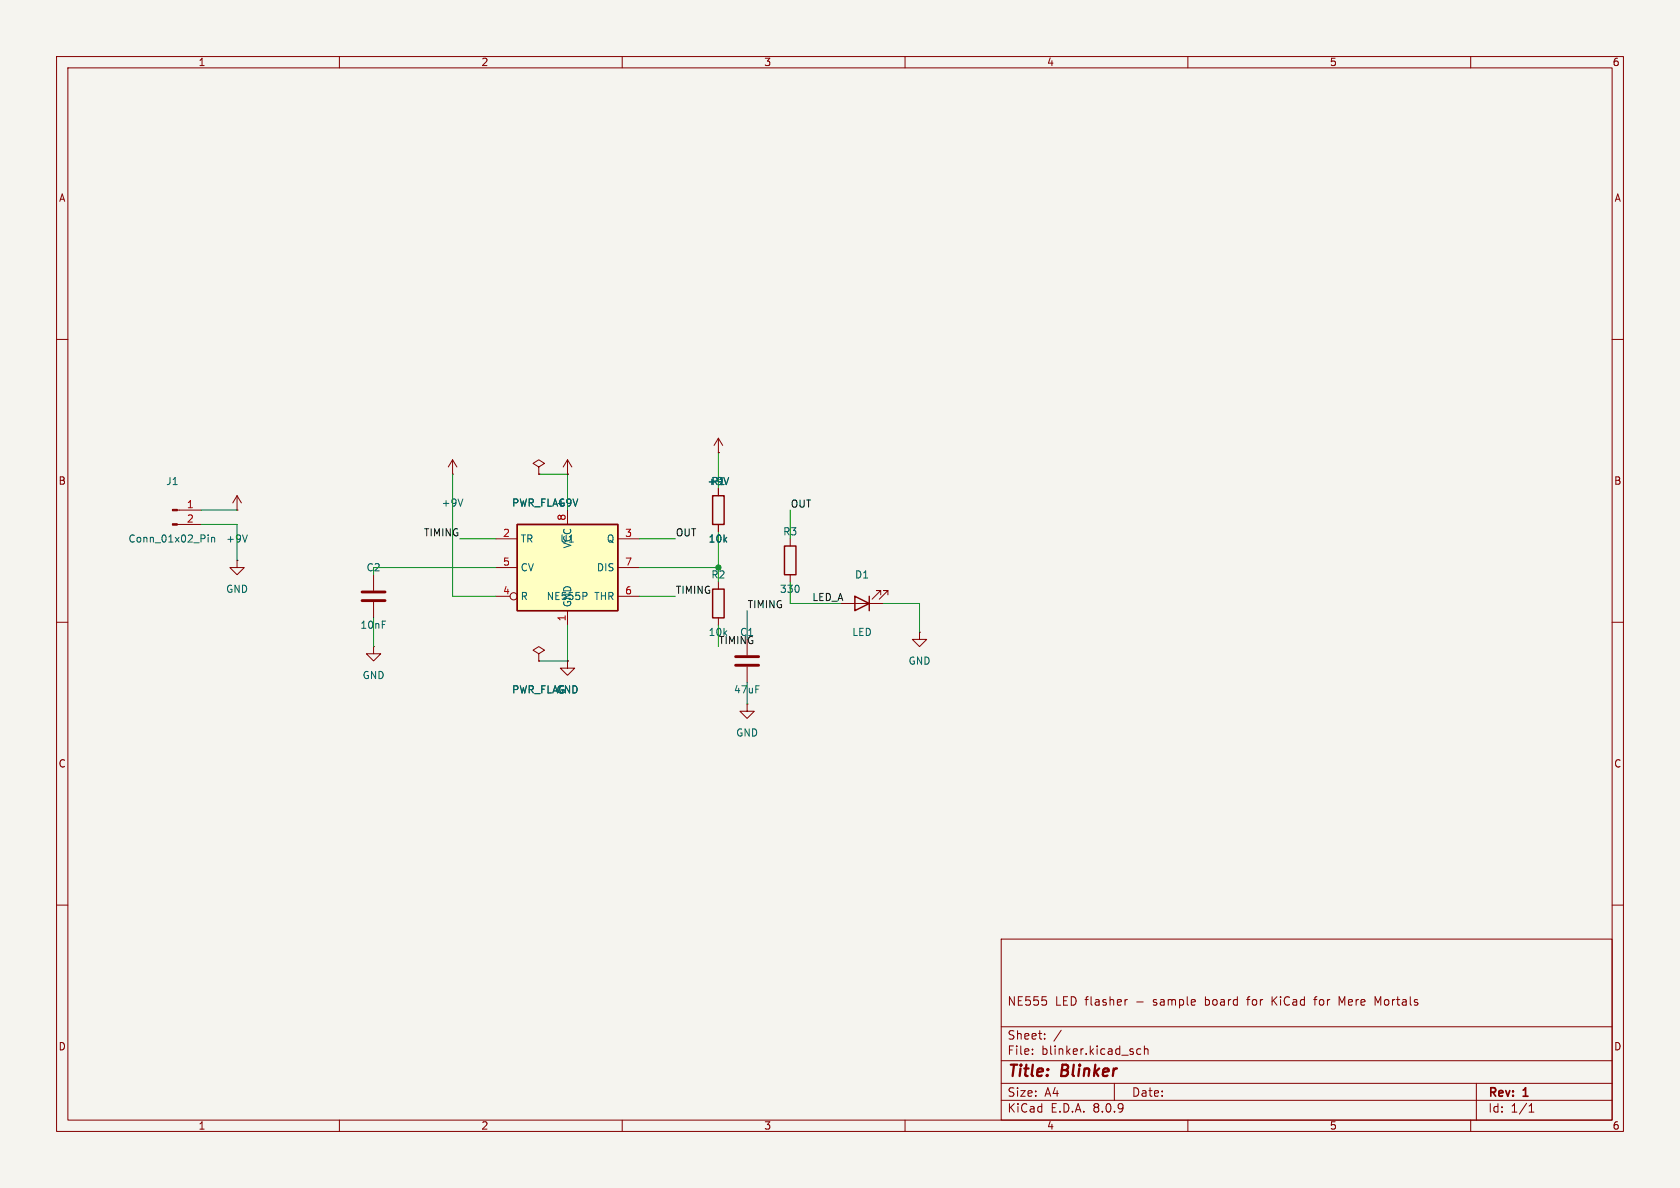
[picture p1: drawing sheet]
(kicad_sch
 (version 20231120)
 (generator "eeschema")
 (generator_version "8.0")
 (paper "A4")
 (title_block
  (title "Blinker")
  (rev "1")
  (comment 1 "NE555 LED flasher - sample board for KiCad for Mere Mortals"))
 (lib_symbols
  (symbol "Timer:NE555P" (exclude_from_sim no) (in_bom yes) (on_board yes)
    (property "Reference" "U" (at -10.16 8.89 0) (effects (font (size 1.27 1.27)) (justify left)))
    (property "Value" "NE555P" (at 2.54 8.89 0) (effects (font (size 1.27 1.27)) (justify left)))
    (property "Footprint" "Package_DIP:DIP-8_W7.62mm" (at 16.51 -10.16 0) (effects (font (size 1.27 1.27)) (hide yes)))
    (property "Datasheet" "http://www.ti.com/lit/ds/symlink/ne555.pdf" (at 21.59 -10.16 0) (effects (font (size 1.27 1.27)) (hide yes)))
    (property "Description" "Precision Timers, 555 compatible,  PDIP-8" (at 0 0 0) (effects (font (size 1.27 1.27)) (hide yes)))
    (symbol "NE555P_0_0"
    (pin power_in line (at 0 -10.16 90) (length 2.54) (name "GND" (effects (font (size 1.27 1.27)))) (number "1" (effects (font (size 1.27 1.27)))))
    (pin power_in line (at 0 10.16 270) (length 2.54) (name "VCC" (effects (font (size 1.27 1.27)))) (number "8" (effects (font (size 1.27 1.27))))))
    (symbol "NE555P_0_1"
    (rectangle (start -8.89 -7.62) (end 8.89 7.62) (stroke (width 0.254) (type default)) (fill (type background)))
    (rectangle (start -8.89 -7.62) (end 8.89 7.62) (stroke (width 0.254) (type default)) (fill (type background))))
    (symbol "NE555P_1_1"
    (pin input line (at -12.7 5.08 0) (length 3.81) (name "TR" (effects (font (size 1.27 1.27)))) (number "2" (effects (font (size 1.27 1.27)))))
    (pin output line (at 12.7 5.08 180) (length 3.81) (name "Q" (effects (font (size 1.27 1.27)))) (number "3" (effects (font (size 1.27 1.27)))))
    (pin input inverted (at -12.7 -5.08 0) (length 3.81) (name "R" (effects (font (size 1.27 1.27)))) (number "4" (effects (font (size 1.27 1.27)))))
    (pin input line (at -12.7 0 0) (length 3.81) (name "CV" (effects (font (size 1.27 1.27)))) (number "5" (effects (font (size 1.27 1.27)))))
    (pin input line (at 12.7 -5.08 180) (length 3.81) (name "THR" (effects (font (size 1.27 1.27)))) (number "6" (effects (font (size 1.27 1.27)))))
    (pin input line (at 12.7 0 180) (length 3.81) (name "DIS" (effects (font (size 1.27 1.27)))) (number "7" (effects (font (size 1.27 1.27)))))))
  (symbol "Device:R"
    (pin_numbers hide)
    (pin_names
    (offset 0)) (exclude_from_sim no) (in_bom yes) (on_board yes)
    (property "Reference" "R" (at 2.032 0 90) (effects (font (size 1.27 1.27))))
    (property "Value" "R" (at 0 0 90) (effects (font (size 1.27 1.27))))
    (property "Footprint" "" (at -1.778 0 90) (effects (font (size 1.27 1.27)) (hide yes)))
    (property "Datasheet" "~" (at 0 0 0) (effects (font (size 1.27 1.27)) (hide yes)))
    (property "Description" "Resistor" (at 0 0 0) (effects (font (size 1.27 1.27)) (hide yes)))
    (symbol "R_0_1"
    (rectangle (start -1.016 -2.54) (end 1.016 2.54) (stroke (width 0.254) (type default)) (fill (type none))))
    (symbol "R_1_1"
    (pin passive line (at 0 3.81 270) (length 1.27) (name "~" (effects (font (size 1.27 1.27)))) (number "1" (effects (font (size 1.27 1.27)))))
    (pin passive line (at 0 -3.81 90) (length 1.27) (name "~" (effects (font (size 1.27 1.27)))) (number "2" (effects (font (size 1.27 1.27)))))))
  (symbol "Device:C"
    (pin_numbers hide)
    (pin_names
    (offset 0.254)) (exclude_from_sim no) (in_bom yes) (on_board yes)
    (property "Reference" "C" (at 0.635 2.54 0) (effects (font (size 1.27 1.27)) (justify left)))
    (property "Value" "C" (at 0.635 -2.54 0) (effects (font (size 1.27 1.27)) (justify left)))
    (property "Footprint" "" (at 0.9652 -3.81 0) (effects (font (size 1.27 1.27)) (hide yes)))
    (property "Datasheet" "~" (at 0 0 0) (effects (font (size 1.27 1.27)) (hide yes)))
    (property "Description" "Unpolarized capacitor" (at 0 0 0) (effects (font (size 1.27 1.27)) (hide yes)))
    (symbol "C_0_1"
    (polyline (pts (xy -2.032 -0.762) (xy 2.032 -0.762)) (stroke (width 0.508) (type default)) (fill (type none)))
    (polyline (pts (xy -2.032 0.762) (xy 2.032 0.762)) (stroke (width 0.508) (type default)) (fill (type none))))
    (symbol "C_1_1"
    (pin passive line (at 0 3.81 270) (length 2.794) (name "~" (effects (font (size 1.27 1.27)))) (number "1" (effects (font (size 1.27 1.27)))))
    (pin passive line (at 0 -3.81 90) (length 2.794) (name "~" (effects (font (size 1.27 1.27)))) (number "2" (effects (font (size 1.27 1.27)))))))
  (symbol "Device:LED"
    (pin_numbers hide)
    (pin_names
    (offset 1.016) hide) (exclude_from_sim no) (in_bom yes) (on_board yes)
    (property "Reference" "D" (at 0 2.54 0) (effects (font (size 1.27 1.27))))
    (property "Value" "LED" (at 0 -2.54 0) (effects (font (size 1.27 1.27))))
    (property "Footprint" "" (at 0 0 0) (effects (font (size 1.27 1.27)) (hide yes)))
    (property "Datasheet" "~" (at 0 0 0) (effects (font (size 1.27 1.27)) (hide yes)))
    (property "Description" "Light emitting diode" (at 0 0 0) (effects (font (size 1.27 1.27)) (hide yes)))
    (symbol "LED_0_1"
    (polyline (pts (xy -1.27 -1.27) (xy -1.27 1.27)) (stroke (width 0.254) (type default)) (fill (type none)))
    (polyline (pts (xy -1.27 0) (xy 1.27 0)) (stroke (width 0) (type default)) (fill (type none)))
    (polyline (pts (xy 1.27 -1.27) (xy 1.27 1.27) (xy -1.27 0) (xy 1.27 -1.27)) (stroke (width 0.254) (type default)) (fill (type none)))
    (polyline (pts (xy -3.048 -0.762) (xy -4.572 -2.286) (xy -3.81 -2.286) (xy -4.572 -2.286) (xy -4.572 -1.524)) (stroke (width 0) (type default)) (fill (type none)))
    (polyline (pts (xy -1.778 -0.762) (xy -3.302 -2.286) (xy -2.54 -2.286) (xy -3.302 -2.286) (xy -3.302 -1.524)) (stroke (width 0) (type default)) (fill (type none))))
    (symbol "LED_1_1"
    (pin passive line (at -3.81 0 0) (length 2.54) (name "K" (effects (font (size 1.27 1.27)))) (number "1" (effects (font (size 1.27 1.27)))))
    (pin passive line (at 3.81 0 180) (length 2.54) (name "A" (effects (font (size 1.27 1.27)))) (number "2" (effects (font (size 1.27 1.27)))))))
  (symbol "Connector:Conn_01x02_Pin"
    (pin_names
    (offset 1.016) hide) (exclude_from_sim no) (in_bom yes) (on_board yes)
    (property "Reference" "J" (at 0 2.54 0) (effects (font (size 1.27 1.27))))
    (property "Value" "Conn_01x02_Pin" (at 0 -5.08 0) (effects (font (size 1.27 1.27))))
    (property "Footprint" "" (at 0 0 0) (effects (font (size 1.27 1.27)) (hide yes)))
    (property "Datasheet" "~" (at 0 0 0) (effects (font (size 1.27 1.27)) (hide yes)))
    (property "Description" "Generic connector, single row, 01x02, script generated" (at 0 0 0) (effects (font (size 1.27 1.27)) (hide yes)))
    (property "ki_locked" "" (at 0 0 0) (effects (font (size 1.27 1.27))))
    (symbol "Conn_01x02_Pin_1_1"
    (polyline (pts (xy 1.27 -2.54) (xy 0.8636 -2.54)) (stroke (width 0.1524) (type default)) (fill (type none)))
    (polyline (pts (xy 1.27 0) (xy 0.8636 0)) (stroke (width 0.1524) (type default)) (fill (type none)))
    (rectangle (start 0.8636 -2.413) (end 0 -2.667) (stroke (width 0.1524) (type default)) (fill (type outline)))
    (rectangle (start 0.8636 0.127) (end 0 -0.127) (stroke (width 0.1524) (type default)) (fill (type outline)))
    (pin passive line (at 5.08 0 180) (length 3.81) (name "Pin_1" (effects (font (size 1.27 1.27)))) (number "1" (effects (font (size 1.27 1.27)))))
    (pin passive line (at 5.08 -2.54 180) (length 3.81) (name "Pin_2" (effects (font (size 1.27 1.27)))) (number "2" (effects (font (size 1.27 1.27)))))))
  (symbol "power:+9V"
    (power)
    (pin_numbers hide)
    (pin_names
    (offset 0) hide) (exclude_from_sim no) (in_bom yes) (on_board yes)
    (property "Reference" "#PWR" (at 0 -3.81 0) (effects (font (size 1.27 1.27)) (hide yes)))
    (property "Value" "+9V" (at 0 3.556 0) (effects (font (size 1.27 1.27))))
    (property "Footprint" "" (at 0 0 0) (effects (font (size 1.27 1.27)) (hide yes)))
    (property "Datasheet" "" (at 0 0 0) (effects (font (size 1.27 1.27)) (hide yes)))
    (property "Description" "Power symbol creates a global label with name \"+9V\"" (at 0 0 0) (effects (font (size 1.27 1.27)) (hide yes)))
    (symbol "+9V_0_1"
    (polyline (pts (xy -0.762 1.27) (xy 0 2.54)) (stroke (width 0) (type default)) (fill (type none)))
    (polyline (pts (xy 0 0) (xy 0 2.54)) (stroke (width 0) (type default)) (fill (type none)))
    (polyline (pts (xy 0 2.54) (xy 0.762 1.27)) (stroke (width 0) (type default)) (fill (type none))))
    (symbol "+9V_1_1"
    (pin power_in line (at 0 0 90) (length 0) (name "~" (effects (font (size 1.27 1.27)))) (number "1" (effects (font (size 1.27 1.27)))))))
  (symbol "power:GND"
    (power)
    (pin_numbers hide)
    (pin_names
    (offset 0) hide) (exclude_from_sim no) (in_bom yes) (on_board yes)
    (property "Reference" "#PWR" (at 0 -6.35 0) (effects (font (size 1.27 1.27)) (hide yes)))
    (property "Value" "GND" (at 0 -3.81 0) (effects (font (size 1.27 1.27))))
    (property "Footprint" "" (at 0 0 0) (effects (font (size 1.27 1.27)) (hide yes)))
    (property "Datasheet" "" (at 0 0 0) (effects (font (size 1.27 1.27)) (hide yes)))
    (property "Description" "Power symbol creates a global label with name \"GND\" , ground" (at 0 0 0) (effects (font (size 1.27 1.27)) (hide yes)))
    (symbol "GND_0_1"
    (polyline (pts (xy 0 0) (xy 0 -1.27) (xy 1.27 -1.27) (xy 0 -2.54) (xy -1.27 -1.27) (xy 0 -1.27)) (stroke (width 0) (type default)) (fill (type none))))
    (symbol "GND_1_1"
    (pin power_in line (at 0 0 270) (length 0) (name "~" (effects (font (size 1.27 1.27)))) (number "1" (effects (font (size 1.27 1.27)))))))
  (symbol "power:PWR_FLAG"
    (power)
    (pin_numbers hide)
    (pin_names
    (offset 0) hide) (exclude_from_sim no) (in_bom yes) (on_board yes)
    (property "Reference" "#FLG" (at 0 1.905 0) (effects (font (size 1.27 1.27)) (hide yes)))
    (property "Value" "PWR_FLAG" (at 0 3.81 0) (effects (font (size 1.27 1.27))))
    (property "Footprint" "" (at 0 0 0) (effects (font (size 1.27 1.27)) (hide yes)))
    (property "Datasheet" "~" (at 0 0 0) (effects (font (size 1.27 1.27)) (hide yes)))
    (property "Description" "Special symbol for telling ERC where power comes from" (at 0 0 0) (effects (font (size 1.27 1.27)) (hide yes)))
    (symbol "PWR_FLAG_0_0"
    (pin power_out line (at 0 0 90) (length 0) (name "~" (effects (font (size 1.27 1.27)))) (number "1" (effects (font (size 1.27 1.27))))))
    (symbol "PWR_FLAG_0_1"
    (polyline (pts (xy 0 0) (xy 0 1.27) (xy -1.016 1.905) (xy 0 2.54) (xy 1.016 1.905) (xy 0 1.27)) (stroke (width 0) (type default)) (fill (type none))))))
 (symbol (lib_id "Connector:Conn_01x02_Pin") (at 30.48 90.17 0) (unit 1) (exclude_from_sim no) (in_bom yes) (on_board yes) (dnp no)
  (property "Reference" "J1" (at 30.48 85.09 0) (effects (font (size 1.27 1.27))))
  (property "Value" "Conn_01x02_Pin" (at 30.48 95.25 0) (effects (font (size 1.27 1.27))))
  (property "Footprint" "TerminalBlock:TerminalBlock_bornier-2_P5.08mm" (at 30.48 90.17 0) (effects (font (size 1.27 1.27)) (hide yes)))
  (property "Datasheet" "" (at 0 0 0) (effects (font (size 1.27 1.27)) (hide yes))) (pin "1") (pin "2"))
 (symbol (lib_id "Timer:NE555P") (at 100.33 100.33 0) (unit 1) (exclude_from_sim no) (in_bom yes) (on_board yes) (dnp no)
  (property "Reference" "U1" (at 100.33 95.25 0) (effects (font (size 1.27 1.27))))
  (property "Value" "NE555P" (at 100.33 105.41 0) (effects (font (size 1.27 1.27))))
  (property "Footprint" "Package_DIP:DIP-8_W7.62mm" (at 100.33 100.33 0) (effects (font (size 1.27 1.27)) (hide yes)))
  (property "Datasheet" "" (at 0 0 0) (effects (font (size 1.27 1.27)) (hide yes))) (pin "1") (pin "2") (pin "3") (pin "4") (pin "5") (pin "6") (pin "7") (pin "8"))
 (symbol (lib_id "Device:R") (at 127 90.17 0) (unit 1) (exclude_from_sim no) (in_bom yes) (on_board yes) (dnp no)
  (property "Reference" "R1" (at 127 85.09 0) (effects (font (size 1.27 1.27))))
  (property "Value" "10k" (at 127 95.25 0) (effects (font (size 1.27 1.27))))
  (property "Footprint" "Resistor_THT:R_Axial_DIN0207_L6.3mm_D2.5mm_P10.16mm_Horizontal" (at 127 90.17 0) (effects (font (size 1.27 1.27)) (hide yes)))
  (property "Datasheet" "" (at 0 0 0) (effects (font (size 1.27 1.27)) (hide yes))) (pin "1") (pin "2"))
 (symbol (lib_id "Device:R") (at 127 106.68 0) (unit 1) (exclude_from_sim no) (in_bom yes) (on_board yes) (dnp no)
  (property "Reference" "R2" (at 127 101.6 0) (effects (font (size 1.27 1.27))))
  (property "Value" "10k" (at 127 111.76 0) (effects (font (size 1.27 1.27))))
  (property "Footprint" "Resistor_THT:R_Axial_DIN0207_L6.3mm_D2.5mm_P10.16mm_Horizontal" (at 127 106.68 0) (effects (font (size 1.27 1.27)) (hide yes)))
  (property "Datasheet" "" (at 0 0 0) (effects (font (size 1.27 1.27)) (hide yes))) (pin "1") (pin "2"))
 (symbol (lib_id "Device:R") (at 139.7 99.06 0) (unit 1) (exclude_from_sim no) (in_bom yes) (on_board yes) (dnp no)
  (property "Reference" "R3" (at 139.7 93.98 0) (effects (font (size 1.27 1.27))))
  (property "Value" "330" (at 139.7 104.14 0) (effects (font (size 1.27 1.27))))
  (property "Footprint" "Resistor_THT:R_Axial_DIN0207_L6.3mm_D2.5mm_P10.16mm_Horizontal" (at 139.7 99.06 0) (effects (font (size 1.27 1.27)) (hide yes)))
  (property "Datasheet" "" (at 0 0 0) (effects (font (size 1.27 1.27)) (hide yes))) (pin "1") (pin "2"))
 (symbol (lib_id "Device:C") (at 132.08 116.84 0) (unit 1) (exclude_from_sim no) (in_bom yes) (on_board yes) (dnp no)
  (property "Reference" "C1" (at 132.08 111.76 0) (effects (font (size 1.27 1.27))))
  (property "Value" "47uF" (at 132.08 121.92 0) (effects (font (size 1.27 1.27))))
  (property "Footprint" "Capacitor_THT:CP_Radial_D5.0mm_P2.00mm" (at 132.08 116.84 0) (effects (font (size 1.27 1.27)) (hide yes)))
  (property "Datasheet" "" (at 0 0 0) (effects (font (size 1.27 1.27)) (hide yes))) (pin "1") (pin "2"))
 (symbol (lib_id "Device:C") (at 66.04 105.41 0) (unit 1) (exclude_from_sim no) (in_bom yes) (on_board yes) (dnp no)
  (property "Reference" "C2" (at 66.04 100.33 0) (effects (font (size 1.27 1.27))))
  (property "Value" "10nF" (at 66.04 110.49 0) (effects (font (size 1.27 1.27))))
  (property "Footprint" "Capacitor_THT:C_Disc_D4.7mm_W2.5mm_P5.00mm" (at 66.04 105.41 0) (effects (font (size 1.27 1.27)) (hide yes)))
  (property "Datasheet" "" (at 0 0 0) (effects (font (size 1.27 1.27)) (hide yes))) (pin "1") (pin "2"))
 (symbol (lib_id "Device:LED") (at 152.4 106.68 180) (unit 1) (exclude_from_sim no) (in_bom yes) (on_board yes) (dnp no)
  (property "Reference" "D1" (at 152.4 101.6 0) (effects (font (size 1.27 1.27))))
  (property "Value" "LED" (at 152.4 111.76 0) (effects (font (size 1.27 1.27))))
  (property "Footprint" "LED_THT:LED_D5.0mm" (at 152.4 106.68 0) (effects (font (size 1.27 1.27)) (hide yes)))
  (property "Datasheet" "" (at 0 0 0) (effects (font (size 1.27 1.27)) (hide yes))) (pin "1") (pin "2"))
 (symbol (lib_id "power:+9V") (at 41.91 90.17 0) (unit 1) (exclude_from_sim no) (in_bom yes) (on_board yes) (dnp no)
  (property "Reference" "#PWR01" (at 41.91 85.09 0) (effects (font (size 1.27 1.27)) (hide yes)))
  (property "Value" "+9V" (at 41.91 95.25 0) (effects (font (size 1.27 1.27))))
  (property "Datasheet" "" (at 0 0 0) (effects (font (size 1.27 1.27)) (hide yes))) (pin "1"))
 (symbol (lib_id "power:+9V") (at 100.33 83.82 0) (unit 1) (exclude_from_sim no) (in_bom yes) (on_board yes) (dnp no)
  (property "Reference" "#PWR02" (at 100.33 78.74 0) (effects (font (size 1.27 1.27)) (hide yes)))
  (property "Value" "+9V" (at 100.33 88.9 0) (effects (font (size 1.27 1.27))))
  (property "Datasheet" "" (at 0 0 0) (effects (font (size 1.27 1.27)) (hide yes))) (pin "1"))
 (symbol (lib_id "power:+9V") (at 127 80.01 0) (unit 1) (exclude_from_sim no) (in_bom yes) (on_board yes) (dnp no)
  (property "Reference" "#PWR03" (at 127 74.93 0) (effects (font (size 1.27 1.27)) (hide yes)))
  (property "Value" "+9V" (at 127 85.09 0) (effects (font (size 1.27 1.27))))
  (property "Datasheet" "" (at 0 0 0) (effects (font (size 1.27 1.27)) (hide yes))) (pin "1"))
 (symbol (lib_id "power:+9V") (at 80.01 83.82 0) (unit 1) (exclude_from_sim no) (in_bom yes) (on_board yes) (dnp no)
  (property "Reference" "#PWR04" (at 80.01 78.74 0) (effects (font (size 1.27 1.27)) (hide yes)))
  (property "Value" "+9V" (at 80.01 88.9 0) (effects (font (size 1.27 1.27))))
  (property "Datasheet" "" (at 0 0 0) (effects (font (size 1.27 1.27)) (hide yes))) (pin "1"))
 (symbol (lib_id "power:GND") (at 41.91 99.06 0) (unit 1) (exclude_from_sim no) (in_bom yes) (on_board yes) (dnp no)
  (property "Reference" "#PWR05" (at 41.91 93.98 0) (effects (font (size 1.27 1.27)) (hide yes)))
  (property "Value" "GND" (at 41.91 104.14 0) (effects (font (size 1.27 1.27))))
  (property "Datasheet" "" (at 0 0 0) (effects (font (size 1.27 1.27)) (hide yes))) (pin "1"))
 (symbol (lib_id "power:GND") (at 100.33 116.84 0) (unit 1) (exclude_from_sim no) (in_bom yes) (on_board yes) (dnp no)
  (property "Reference" "#PWR06" (at 100.33 111.76 0) (effects (font (size 1.27 1.27)) (hide yes)))
  (property "Value" "GND" (at 100.33 121.92 0) (effects (font (size 1.27 1.27))))
  (property "Datasheet" "" (at 0 0 0) (effects (font (size 1.27 1.27)) (hide yes))) (pin "1"))
 (symbol (lib_id "power:GND") (at 132.08 124.46 0) (unit 1) (exclude_from_sim no) (in_bom yes) (on_board yes) (dnp no)
  (property "Reference" "#PWR07" (at 132.08 119.38 0) (effects (font (size 1.27 1.27)) (hide yes)))
  (property "Value" "GND" (at 132.08 129.54 0) (effects (font (size 1.27 1.27))))
  (property "Datasheet" "" (at 0 0 0) (effects (font (size 1.27 1.27)) (hide yes))) (pin "1"))
 (symbol (lib_id "power:GND") (at 66.04 114.3 0) (unit 1) (exclude_from_sim no) (in_bom yes) (on_board yes) (dnp no)
  (property "Reference" "#PWR08" (at 66.04 109.22 0) (effects (font (size 1.27 1.27)) (hide yes)))
  (property "Value" "GND" (at 66.04 119.38 0) (effects (font (size 1.27 1.27))))
  (property "Datasheet" "" (at 0 0 0) (effects (font (size 1.27 1.27)) (hide yes))) (pin "1"))
 (symbol (lib_id "power:GND") (at 162.56 111.76 0) (unit 1) (exclude_from_sim no) (in_bom yes) (on_board yes) (dnp no)
  (property "Reference" "#PWR09" (at 162.56 106.68 0) (effects (font (size 1.27 1.27)) (hide yes)))
  (property "Value" "GND" (at 162.56 116.84 0) (effects (font (size 1.27 1.27))))
  (property "Datasheet" "" (at 0 0 0) (effects (font (size 1.27 1.27)) (hide yes))) (pin "1"))
 (symbol (lib_id "power:PWR_FLAG") (at 95.25 83.82 0) (unit 1) (exclude_from_sim no) (in_bom yes) (on_board yes) (dnp no)
  (property "Reference" "#FLG10" (at 95.25 78.74 0) (effects (font (size 1.27 1.27)) (hide yes)))
  (property "Value" "PWR_FLAG" (at 95.25 88.9 0) (effects (font (size 1.27 1.27))))
  (property "Datasheet" "" (at 0 0 0) (effects (font (size 1.27 1.27)) (hide yes))) (pin "1"))
 (symbol (lib_id "power:PWR_FLAG") (at 95.25 116.84 0) (unit 1) (exclude_from_sim no) (in_bom yes) (on_board yes) (dnp no)
  (property "Reference" "#FLG11" (at 95.25 111.76 0) (effects (font (size 1.27 1.27)) (hide yes)))
  (property "Value" "PWR_FLAG" (at 95.25 121.92 0) (effects (font (size 1.27 1.27))))
  (property "Datasheet" "" (at 0 0 0) (effects (font (size 1.27 1.27)) (hide yes))) (pin "1"))
 (wire (pts (xy 35.56 90.17) (xy 41.91 90.17)) (stroke (width 0) (type default)))
 (wire (pts (xy 35.56 92.71) (xy 41.91 92.71)) (stroke (width 0) (type default)))
 (wire (pts (xy 41.91 92.71) (xy 41.91 99.06)) (stroke (width 0) (type default)))
 (wire (pts (xy 100.33 90.17) (xy 100.33 83.82)) (stroke (width 0) (type default)))
 (wire (pts (xy 100.33 83.82) (xy 95.25 83.82)) (stroke (width 0) (type default)))
 (wire (pts (xy 87.63 105.41) (xy 80.01 105.41)) (stroke (width 0) (type default)))
 (wire (pts (xy 80.01 105.41) (xy 80.01 83.82)) (stroke (width 0) (type default)))
 (wire (pts (xy 100.33 110.49) (xy 100.33 116.84)) (stroke (width 0) (type default)))
 (wire (pts (xy 100.33 116.84) (xy 95.25 116.84)) (stroke (width 0) (type default)))
 (wire (pts (xy 113.03 100.33) (xy 127 100.33)) (stroke (width 0) (type default)))
 (wire (pts (xy 127 93.98) (xy 127 100.33)) (stroke (width 0) (type default)))
 (wire (pts (xy 127 100.33) (xy 127 102.87)) (stroke (width 0) (type default)))
 (junction (at 127 100.33) (diameter 0) (color 0 0 0 0))
 (wire (pts (xy 127 86.36) (xy 127 80.01)) (stroke (width 0) (type default)))
 (wire (pts (xy 127 110.49) (xy 127 114.3)) (stroke (width 0) (type default)))
 (label "TIMING" (at 127 114.3 0) (effects (font (size 1.27 1.27)) (justify left bottom)))
 (wire (pts (xy 113.03 105.41) (xy 119.38 105.41)) (stroke (width 0) (type default)))
 (label "TIMING" (at 119.38 105.41 0) (effects (font (size 1.27 1.27)) (justify left bottom)))
 (wire (pts (xy 87.63 95.25) (xy 81.28 95.25)) (stroke (width 0) (type default)))
 (label "TIMING" (at 81.28 95.25 180) (effects (font (size 1.27 1.27)) (justify right bottom)))
 (wire (pts (xy 132.08 113.03) (xy 132.08 107.95)) (stroke (width 0) (type default)))
 (label "TIMING" (at 132.08 107.95 0) (effects (font (size 1.27 1.27)) (justify left bottom)))
 (wire (pts (xy 132.08 120.65) (xy 132.08 124.46)) (stroke (width 0) (type default)))
 (wire (pts (xy 87.63 100.33) (xy 81.28 100.33)) (stroke (width 0) (type default)))
 (wire (pts (xy 66.04 101.6) (xy 66.04 100.33)) (stroke (width 0) (type default)))
 (wire (pts (xy 66.04 100.33) (xy 81.28 100.33)) (stroke (width 0) (type default)))
 (wire (pts (xy 66.04 109.22) (xy 66.04 114.3)) (stroke (width 0) (type default)))
 (wire (pts (xy 113.03 95.25) (xy 119.38 95.25)) (stroke (width 0) (type default)))
 (label "OUT" (at 119.38 95.25 0) (effects (font (size 1.27 1.27)) (justify left bottom)))
 (wire (pts (xy 139.7 95.25) (xy 139.7 90.17)) (stroke (width 0) (type default)))
 (label "OUT" (at 139.7 90.17 0) (effects (font (size 1.27 1.27)) (justify left bottom)))
 (wire (pts (xy 139.7 102.87) (xy 139.7 106.68)) (stroke (width 0) (type default)))
 (wire (pts (xy 139.7 106.68) (xy 143.51 106.68)) (stroke (width 0) (type default)))
 (wire (pts (xy 143.51 106.68) (xy 148.59 106.68)) (stroke (width 0) (type default)))
 (label "LED_A" (at 143.51 106.68 0) (effects (font (size 1.27 1.27)) (justify left bottom)))
 (wire (pts (xy 156.21 106.68) (xy 162.56 106.68)) (stroke (width 0) (type default)))
 (wire (pts (xy 162.56 106.68) (xy 162.56 111.76)) (stroke (width 0) (type default)))
 (sheet_instances (path "" (page "1"))))
